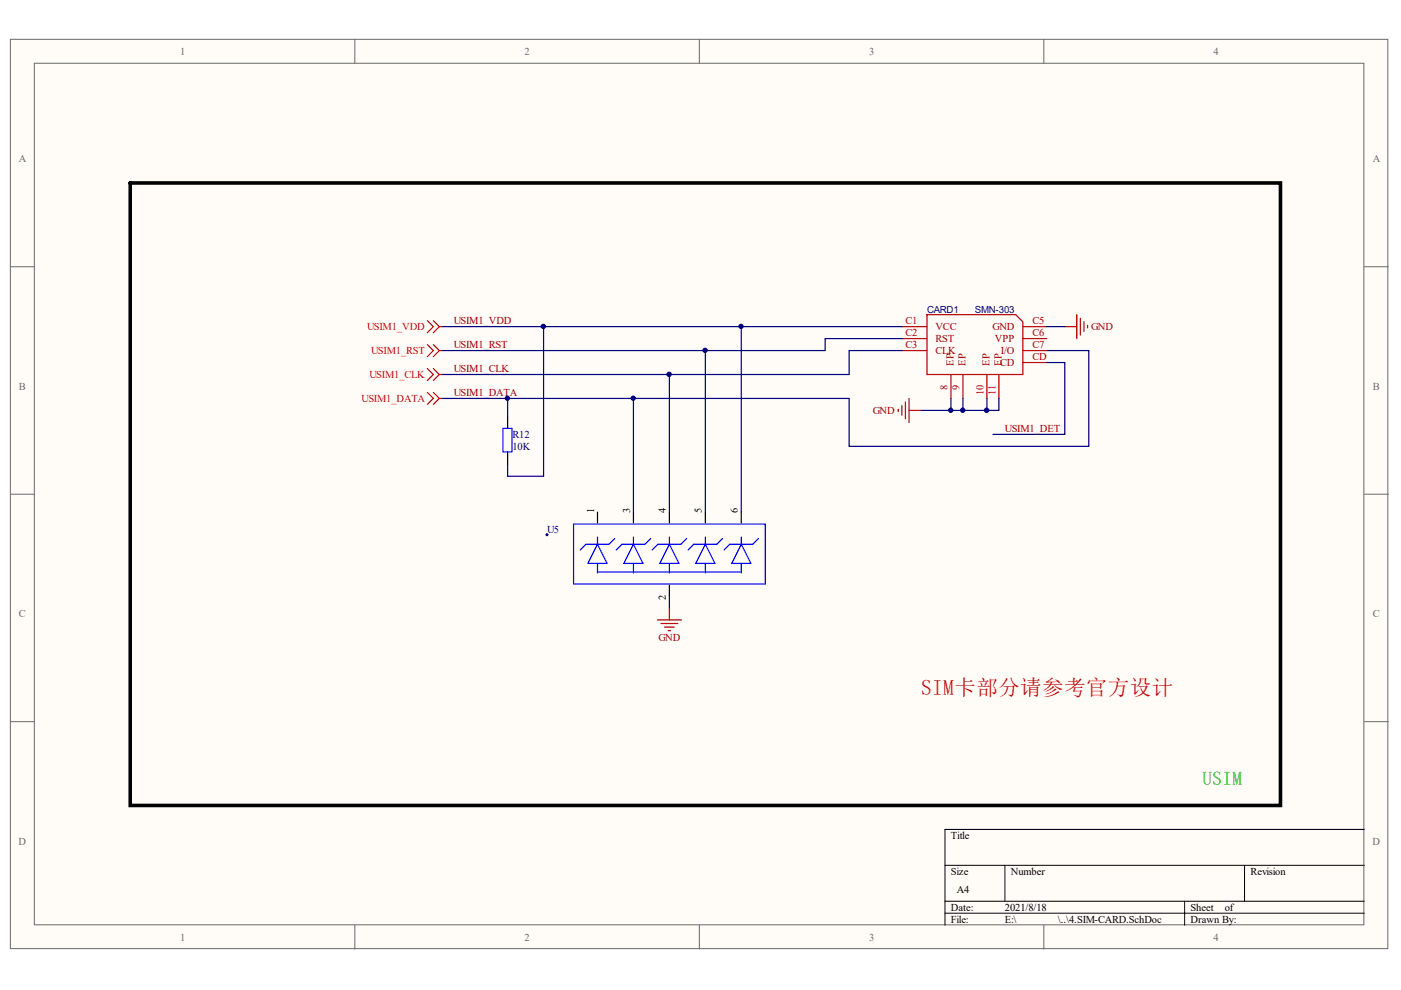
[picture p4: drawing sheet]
<svg xmlns="http://www.w3.org/2000/svg" width="297mm" height="210mm" viewBox="0 0 297 210" stroke-linecap="round" stroke-linejoin="round" font-family="sans-serif">
<g fill="#fffcf8" stroke="#696969" stroke-width=".21">
<path d="M2.2 8.3h292v192.8h-292z"/>
<path d="M7.3 13.4h281.9v182.7h-281.9z"/>
</g>
<path d="M75.2 8.3v5.1M148.3 8.3v5.1M221.3 8.3v5.1M2.2 56.6h5.1M289.3 56.6h5.1M2.2 104.8h5.1M289.3 104.8h5.1M2.2 153h5.1M289.3 153h5.1M75.2 196.2v5M148.3 196.2v5M221.3 196.2v5" fill="none" stroke="#696969" stroke-width=".21"/>
<path d="M289.3 175.9h-88.9v20.3M200.4 183.5h88.9M200.4 191.1h88.9M200.4 193.6h88.9M213.1 183.5v7.6M251.2 191.1v5.1M263.9 183.5v7.6" fill="none" stroke="#000" stroke-width=".21"/>
<g fill="none" stroke="#00f" stroke-width=".25">
<path d="M106.6 90.8h1.9v5h-1.9zM121.6 111.1h40.6v12.7h-40.6zM126.7 115.4l2 4.1h-4.1zM126.7 113.9v1.5M126.7 119.5v2M130.3 114.2l-1.2 1.2h-4.9l-1.2 1.2M134.3 115.4l2 4.1h-4zM134.3 113.9v1.5M134.3 119.5v2M138 114.2l-1.3 1.2h-4.8l-1.3 1.2M141.9 115.4l2.1 4.1h-4.1zM141.9 113.9v1.5"/>
<path d="M141.9 119.5v2M145.6 114.2l-1.2 1.2h-4.9l-1.2 1.2M149.5 115.4l2.1 4.1h-4.1zM149.5 113.9v1.5M149.5 119.5v2M153.2 114.2l-1.2 1.2h-4.9l-1.2 1.2M157.2 113.9v1.5M157.2 119.5v2M157.2 115.4l2 4.1h-4.1zM160.8 114.2l-1.2 1.2h-4.9l-1.2 1.2M126.7 121.3h30.5"/>
</g>
<path d="M107.6 88.3v2.5M107.6 95.9v2.5M126.7 108.6v2.3M134.3 108.6v2.3M141.9 108.6v2.3M149.5 108.6v2.3M157.2 108.6v2.3M141.9 124.1v2.3" fill="none" stroke="#000" stroke-width=".25"/>
<g fill="#000080" stroke="#000080" stroke-width=".21">
<circle cx="116" cy="113.4" r=".21"/>
<circle cx="107.6" cy="84.4" r=".46"/>
<circle cx="115.2" cy="69.2" r=".46"/>
<circle cx="134.3" cy="84.4" r=".46"/>
<circle cx="141.9" cy="79.4" r=".47"/>
<circle cx="149.5" cy="74.3" r=".46"/>
<circle cx="157.1" cy="69.2" r=".46"/>
<circle cx="201.6" cy="87" r=".46"/>
<circle cx="204.1" cy="87" r=".46"/>
<circle cx="209.2" cy="87" r=".47"/>
</g>
<g fill="none" stroke="#800000" stroke-width=".25">
<path d="M225.8 69.3h2.5M228.3 66.7v5.1M229.1 67.5v3.5M229.8 68.2v2.1M230.6 69v.5M190.4 86.8v.5M191.2 86v2M192 85.2v3.6M192.7 84.5v5.1M192.7 87h2.6M139.4 131.4h5.1M140.1 132.2h3.6"/>
<path d="M140.9 133h2M141.7 133.7h.5M141.9 128.9v2.5"/>
</g>
<g fill="none" stroke="#000080" stroke-width=".25">
<path d="M93.7 69.3h63.5v39.3M93.7 79.4h48.2M93.7 74.3h55.8M115.2 69.3v31.7h-7.6v-2.6M157.2 69.3h34.3M191.5 71.8h-16.6v2.5h-25.4v34.3M191.5 74.3h-11.5v5.1h-38.1v29.2M221.9 74.3h8.9v20.3h-50.8v-10.1h-45.7v24.1M221.9 76.9h3.9v15.2h-15.3M221.9 69.3h3.9M93.7 84.5h13.9M134.3 84.5h-26.7v3.8"/>
<path d="M195.3 87h6.3M201.6 84.5v2.5h10.2v-2.5M204.2 84.5v2.5M209.2 84.5v2.5M141.9 126.4v2.5"/>
</g>
<g fill="none" stroke="#f00" stroke-width=".25">
<path d="M90.6 68l1.3 1.3-1.3 1.2M90.6 73.1l1.3 1.2-1.3 1.3M90.6 78.1l1.3 1.3-1.3 1.3M91.9 68l1.2 1.3M91.9 73.1l1.2 1.2M91.9 78.1l1.2 1.3M93.1 69.3l-1.2 1.2M93.1 69.3h.6M93.1 74.3l-1.2 1.3M93.1 74.3h.6M93.1 79.4l-1.2 1.3M93.1 79.4h.6"/>
<path d="M90.6 83.2l1.3 1.3-1.3 1.2M91.9 83.2l1.2 1.3M93.1 84.5l-1.2 1.2M93.1 84.5h.6"/>
</g>
<path d="M27.6 38.8h243.9v132h-243.9z" fill="none" stroke="#000" stroke-width=".76"/>
<path d="M191.5 69.3h5M191.5 71.8h5M191.5 74.3h5M196.5 66.7h18.8l1.6 1.5v11.2h-20.4zM201.6 79.4v5.1M204.2 79.4v5.1M209.2 79.4v5.1M211.8 79.4v5.1M216.9 69.3h5M216.9 71.8h5M216.9 74.3h5M216.9 76.9h5" fill="none" stroke="#800" stroke-width=".25"/>
<text font-size="4.6" fill="#f00" x="195.3" y="147.3">SIM卡部分请参考官方设计</text>
<text font-size="4" fill="#00bf00" x="255" y="166.4">USIM</text>
<g font-size="2.2" fill="#696969">
<text x="38.2" y="11.6">1</text>
<text x="111.2" y="11.6">2</text>
<text x="184.3" y="11.6">3</text>
<text x="257.3" y="11.6">4</text>
<text x="4" y="34.4">A</text>
<text x="291" y="34.4">A</text>
<text x="4" y="82.7">B</text>
<text x="291.1" y="82.7">B</text>
<text x="4" y="130.9">C</text>
<text x="291.1" y="130.9">C</text>
<text x="4" y="179.1">D</text>
<text x="291" y="179.1">D</text>
<text x="38.2" y="199.5">1</text>
<text x="111.2" y="199.5">2</text>
<text x="184.3" y="199.5">3</text>
<text x="257.3" y="199.5">4</text>
</g>
<g font-size="2.2" fill="#f00">
<text x="77.8" y="70">USIM1_VDD</text>
<text x="78.7" y="75.1">USIM1_RST</text>
<text x="78.3" y="80.2">USIM1_CLK</text>
<text x="76.7" y="85.3">USIM1_DATA</text>
</g>
<g font-size="2.2" fill="#800000">
<text x="96.2" y="68.8">USIM1_VDD</text>
<text x="231.3" y="70">GND</text>
<text x="96.2" y="73.9">USIM1_RST</text>
<text x="96.2" y="78.9">USIM1_CLK</text>
<text x="96.2" y="84">USIM1_DATA</text>
<text x="185" y="87.8">GND</text>
<text x="213.1" y="91.6">USIM1_DET</text>
<text x="139.6" y="136">GND</text>
</g>
<g font-size="2.2" fill="#800">
<text x="192" y="68.8">C1</text>
<text x="192" y="71.3">C2</text>
<text x="198.3" y="70">VCC</text>
<text x="210.4" y="70">GND</text>
<text x="218.9" y="71.3">C6</text>
<text x="218.9" y="68.8">C5</text>
<text x="192" y="73.9">C3</text>
<text x="198.3" y="72.6">RST</text>
<text x="198.3" y="75.1">CLK</text>
<text x="202.1" y="77.6" transform="rotate(-90 202.1 77.6)">EP</text>
<text x="204.7" y="77.6" transform="rotate(-90 204.7 77.6)">EP</text>
<text x="209.8" y="77.6" transform="rotate(-90 209.8 77.6)">EP</text>
<text x="210.9" y="72.6">VPP</text>
<text x="212" y="77.7">CD</text>
<text x="212.2" y="75.1">I/O</text>
<text x="212.3" y="77.6" transform="rotate(-90 212.3 77.6)">EP</text>
<text x="218.9" y="73.9">C7</text>
<text x="218.9" y="76.4">CD</text>
<text x="200.9" y="82.6" transform="rotate(-90 200.9 82.6)">8</text>
<text x="203.4" y="82.6" transform="rotate(-90 203.4 82.6)">9</text>
<text x="208.5" y="83.8" transform="rotate(-90 208.5 83.8)">10</text>
<text x="211.1" y="83.8" transform="rotate(-90 211.1 83.8)">11</text>
</g>
<g font-size="2.2" fill="#000080">
<text x="108.6" y="95.4">10K</text>
<text x="108.6" y="92.9">R12</text>
<text x="116" y="112.9">U5</text>
</g>
<g font-size="2.2">
<text x="126" y="108.8" transform="rotate(-90 126 108.8)">1</text>
<text x="133.6" y="108.8" transform="rotate(-90 133.6 108.8)">3</text>
<text x="141.2" y="108.8" transform="rotate(-90 141.2 108.8)">4</text>
<text x="148.8" y="108.8" transform="rotate(-90 148.8 108.8)">5</text>
<text x="156.4" y="108.8" transform="rotate(-90 156.4 108.8)">6</text>
<text x="141.2" y="127.3" transform="rotate(-90 141.2 127.3)">2</text>
<text x="201.6" y="177.8">Title</text>
<text x="201.6" y="185.5">Size</text>
<text x="214.3" y="185.5">Number</text>
<text x="265.1" y="185.5">Revision</text>
<text x="202.9" y="189.3">A4</text>
<text x="201.6" y="193.1">Date:</text>
<text x="201.6" y="195.6">File:</text>
<text x="213.1" y="193.1">2021/8/18</text>
<text x="213.1" y="195.6">E:\</text>
<text x="224.3" y="195.6">\..\4.SIM-CARD.SchDoc</text>
<text x="252.4" y="193.1">Sheet</text>
<text x="252.4" y="195.6">Drawn By:</text>
<text x="259.7" y="193.1">of</text>
</g>
<g font-size="2.1" fill="#000080">
<text x="196.5" y="66.3">CARD1</text>
<text x="206.7" y="66.3">SMN-303</text>
</g>
</svg>
